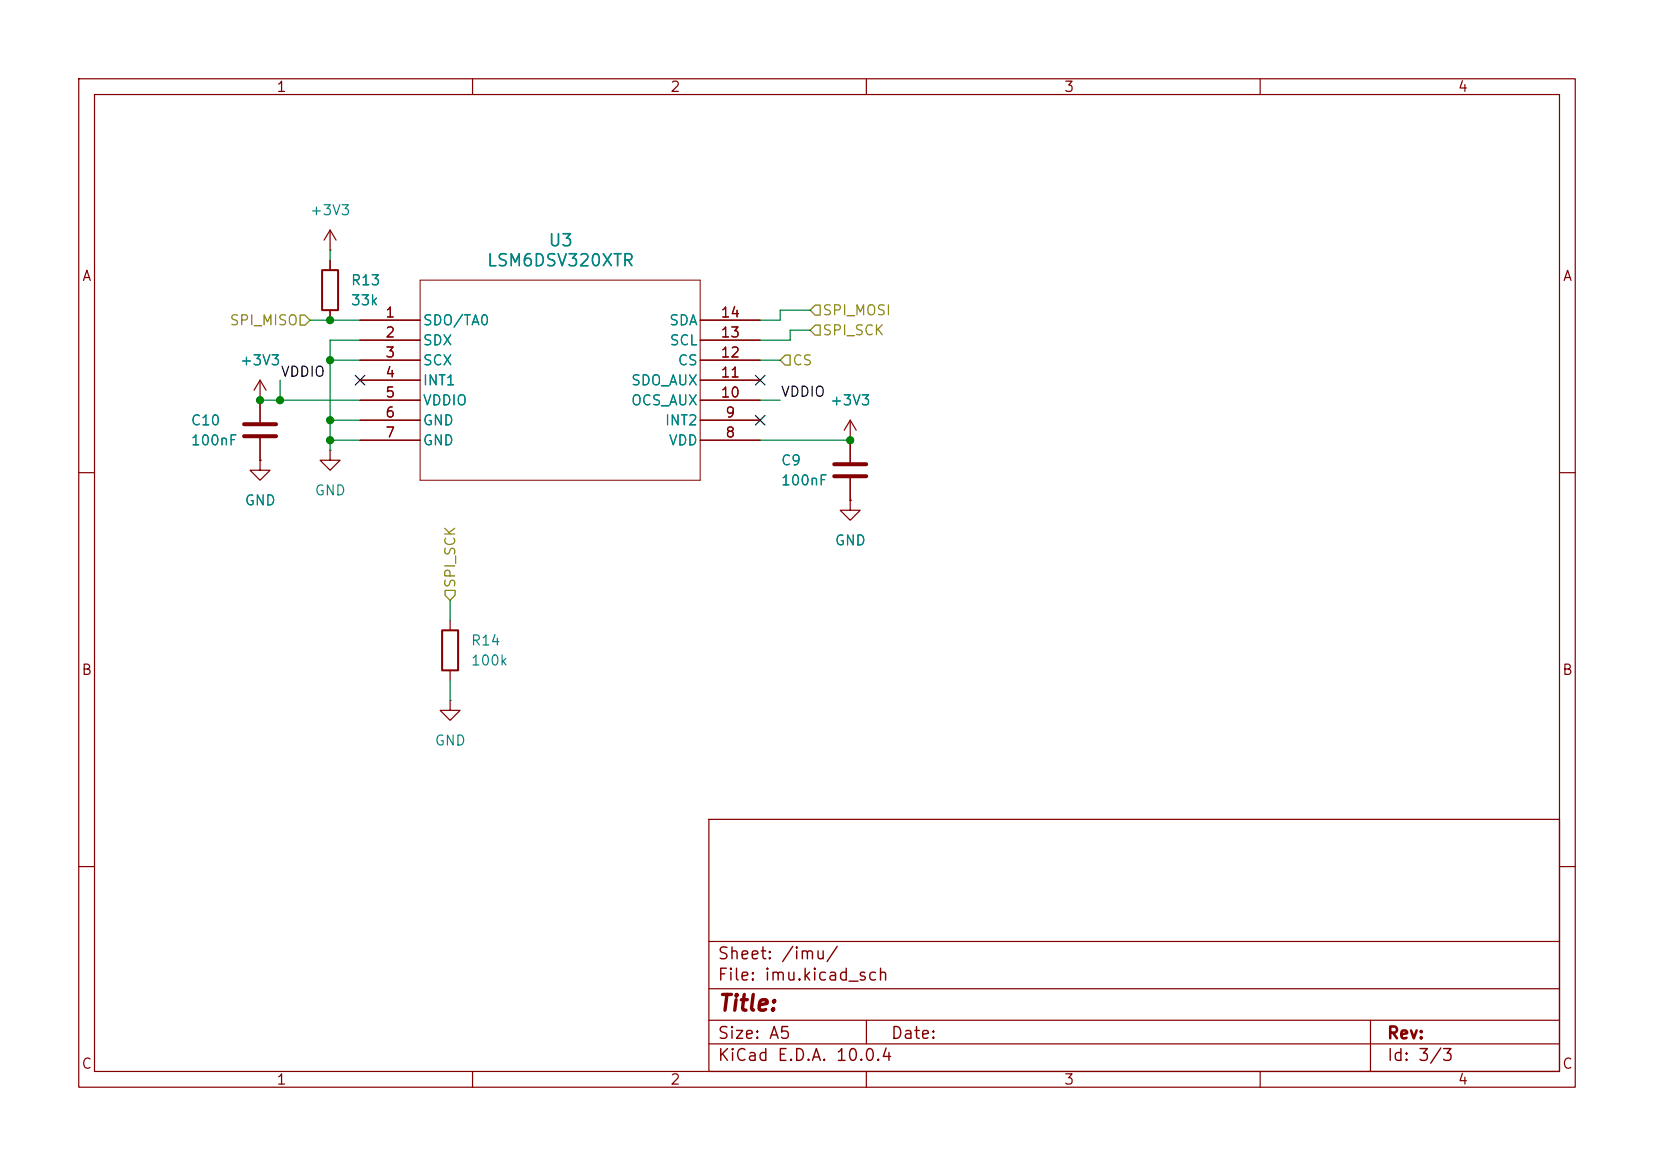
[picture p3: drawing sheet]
(kicad_sch
 (version 20260306)
 (generator "eeschema")
 (generator_version "10.0")
 (paper "A5")
 (lib_symbols
  (symbol "Device:C"
   (pin_numbers (hide yes))
   (pin_names
    (offset 0.254)) (exclude_from_sim no) (in_bom yes) (on_board yes)
   (in_pos_files yes)
   (duplicate_pin_numbers_are_jumpers no)
   (property "Reference" "C" (at 0.635 2.54 0) (show_name no) (do_not_autoplace no) (effects (font (size 1.27 1.27)) (justify left)))
   (property "Value" "C" (at 0.635 -2.54 0) (show_name no) (do_not_autoplace no) (effects (font (size 1.27 1.27)) (justify left)))
   (property "Footprint" "" (at 0.9652 -3.81 0) (show_name no) (do_not_autoplace no) (hide yes) (effects (font (size 1.27 1.27))))
   (property "Datasheet" "" (at 0 0 0) (show_name no) (do_not_autoplace no) (hide yes) (effects (font (size 1.27 1.27))))
   (property "Description" "Unpolarized capacitor" (at 0 0 0) (show_name no) (do_not_autoplace no) (hide yes) (effects (font (size 1.27 1.27))))
   (symbol "C_0_1"
    (polyline (pts (xy -2.032 0.762) (xy 2.032 0.762)) (stroke (width 0.508) (type default)) (fill (type none)))
    (polyline (pts (xy -2.032 -0.762) (xy 2.032 -0.762)) (stroke (width 0.508) (type default)) (fill (type none))))
   (symbol "C_1_1"
    (pin passive line (at 0 3.81 270) (length 2.794) (name "" (effects (font (size 1.27 1.27)))) (number "1" (effects (font (size 1.27 1.27)))))
    (pin passive line (at 0 -3.81 90) (length 2.794) (name "" (effects (font (size 1.27 1.27)))) (number "2" (effects (font (size 1.27 1.27))))))
   (embedded_fonts no))
  (symbol "Device:R"
   (pin_numbers (hide yes))
   (pin_names
    (offset 0)) (exclude_from_sim no) (in_bom yes) (on_board yes)
   (in_pos_files yes)
   (duplicate_pin_numbers_are_jumpers no)
   (property "Reference" "R" (at 2.032 0 90) (show_name no) (do_not_autoplace no) (effects (font (size 1.27 1.27))))
   (property "Value" "R" (at 0 0 90) (show_name no) (do_not_autoplace no) (effects (font (size 1.27 1.27))))
   (property "Footprint" "" (at -1.778 0 90) (show_name no) (do_not_autoplace no) (hide yes) (effects (font (size 1.27 1.27))))
   (property "Datasheet" "" (at 0 0 0) (show_name no) (do_not_autoplace no) (hide yes) (effects (font (size 1.27 1.27))))
   (property "Description" "Resistor" (at 0 0 0) (show_name no) (do_not_autoplace no) (hide yes) (effects (font (size 1.27 1.27))))
   (symbol "R_0_1"
    (rectangle (start -1.016 -2.54) (end 1.016 2.54) (stroke (width 0.254) (type default)) (fill (type none))))
   (symbol "R_1_1"
    (pin passive line (at 0 3.81 270) (length 1.27) (name "" (effects (font (size 1.27 1.27)))) (number "1" (effects (font (size 1.27 1.27)))))
    (pin passive line (at 0 -3.81 90) (length 1.27) (name "" (effects (font (size 1.27 1.27)))) (number "2" (effects (font (size 1.27 1.27))))))
   (embedded_fonts no))
  (symbol "LSM6DSV320XTR:LSM6DSV320XTR"
   (pin_names
    (offset 0.254)) (exclude_from_sim no) (in_bom yes) (on_board yes)
   (in_pos_files yes)
   (duplicate_pin_numbers_are_jumpers no)
   (property "Reference" "U3" (at 25.4 10.16 0) (show_name no) (do_not_autoplace no) (effects (font (size 1.524 1.524))))
   (property "Value" "LSM6DSV320XTR" (at 25.4 7.62 0) (show_name no) (do_not_autoplace no) (effects (font (size 1.524 1.524))))
   (property "Footprint" "LGA-14L_2p5X3X0p83_STM" (at 0 0 0) (show_name no) (do_not_autoplace no) (hide yes) (effects (font (size 1.27 1.27)
    (italic yes))))
   (property "Datasheet" "https://www.st.com/resource/en/datasheet/lsm6dsv320x.pdf" (at 0 0 0) (show_name no) (do_not_autoplace no) (hide yes) (effects (font (size 1.27 1.27)
    (italic yes))))
   (property "Description" "" (at 0 0 0) (show_name no) (do_not_autoplace no) (hide yes) (effects (font (size 1.27 1.27))))
   (property "ki_locked" "" (at 0 0 0) (show_name no) (do_not_autoplace no) (effects (font (size 1.27 1.27))))
   (symbol "LSM6DSV320XTR_0_1"
    (polyline (pts (xy 7.62 5.08) (xy 7.62 -20.32)) (stroke (width 0.127) (type default)) (fill (type none)))
    (polyline (pts (xy 7.62 -20.32) (xy 43.18 -20.32)) (stroke (width 0.127) (type default)) (fill (type none)))
    (polyline (pts (xy 43.18 5.08) (xy 7.62 5.08)) (stroke (width 0.127) (type default)) (fill (type none)))
    (polyline (pts (xy 43.18 -20.32) (xy 43.18 5.08)) (stroke (width 0.127) (type default)) (fill (type none)))
    (pin unspecified line (at 0 0 0) (length 7.62) (name "SDO/TA0" (effects (font (size 1.27 1.27)))) (number "1" (effects (font (size 1.27 1.27)))))
    (pin unspecified line (at 0 -2.54 0) (length 7.62) (name "SDX" (effects (font (size 1.27 1.27)))) (number "2" (effects (font (size 1.27 1.27)))))
    (pin unspecified line (at 0 -5.08 0) (length 7.62) (name "SCX" (effects (font (size 1.27 1.27)))) (number "3" (effects (font (size 1.27 1.27)))))
    (pin unspecified line (at 0 -7.62 0) (length 7.62) (name "INT1" (effects (font (size 1.27 1.27)))) (number "4" (effects (font (size 1.27 1.27)))))
    (pin power_in line (at 0 -10.16 0) (length 7.62) (name "VDDIO" (effects (font (size 1.27 1.27)))) (number "5" (effects (font (size 1.27 1.27)))))
    (pin power_in line (at 50.8 -15.24 180) (length 7.62) (name "VDD" (effects (font (size 1.27 1.27)))) (number "8" (effects (font (size 1.27 1.27)))))
    (pin unspecified line (at 50.8 -12.7 180) (length 7.62) (name "INT2" (effects (font (size 1.27 1.27)))) (number "9" (effects (font (size 1.27 1.27)))))
    (pin unspecified line (at 50.8 -10.16 180) (length 7.62) (name "OCS_AUX" (effects (font (size 1.27 1.27)))) (number "10" (effects (font (size 1.27 1.27)))))
    (pin unspecified line (at 50.8 -7.62 180) (length 7.62) (name "SDO_AUX" (effects (font (size 1.27 1.27)))) (number "11" (effects (font (size 1.27 1.27)))))
    (pin unspecified line (at 50.8 -5.08 180) (length 7.62) (name "CS" (effects (font (size 1.27 1.27)))) (number "12" (effects (font (size 1.27 1.27)))))
    (pin unspecified line (at 50.8 -2.54 180) (length 7.62) (name "SCL" (effects (font (size 1.27 1.27)))) (number "13" (effects (font (size 1.27 1.27)))))
    (pin unspecified line (at 50.8 0 180) (length 7.62) (name "SDA" (effects (font (size 1.27 1.27)))) (number "14" (effects (font (size 1.27 1.27))))))
   (symbol "LSM6DSV320XTR_1_1"
    (pin power_in line (at 0 -12.7 0) (length 7.62) (name "GND" (effects (font (size 1.27 1.27)))) (number "6" (effects (font (size 1.27 1.27)))))
    (pin power_in line (at 0 -15.24 0) (length 7.62) (name "GND" (effects (font (size 1.27 1.27)))) (number "7" (effects (font (size 1.27 1.27))))))
   (embedded_fonts no))
  (symbol "power:+3V3"
   (power global)
   (pin_numbers (hide yes))
   (pin_names
    (offset 0) (hide yes)) (exclude_from_sim no) (in_bom yes) (on_board yes)
   (in_pos_files yes)
   (duplicate_pin_numbers_are_jumpers no)
   (property "Reference" "#PWR" (at 0 -3.81 0) (show_name no) (do_not_autoplace no) (hide yes) (effects (font (size 1.27 1.27))))
   (property "Value" "+3V3" (at 0 3.556 0) (show_name no) (do_not_autoplace no) (effects (font (size 1.27 1.27))))
   (property "Footprint" "" (at 0 0 0) (show_name no) (do_not_autoplace no) (hide yes) (effects (font (size 1.27 1.27))))
   (property "Datasheet" "" (at 0 0 0) (show_name no) (do_not_autoplace no) (hide yes) (effects (font (size 1.27 1.27))))
   (property "Description" "Power symbol creates a global label with name \"+3V3\"" (at 0 0 0) (show_name no) (do_not_autoplace no) (hide yes) (effects (font (size 1.27 1.27))))
   (symbol "+3V3_0_1"
    (polyline (pts (xy -0.762 1.27) (xy 0 2.54)) (stroke (width 0) (type default)) (fill (type none)))
    (polyline (pts (xy 0 2.54) (xy 0.762 1.27)) (stroke (width 0) (type default)) (fill (type none)))
    (polyline (pts (xy 0 0) (xy 0 2.54)) (stroke (width 0) (type default)) (fill (type none))))
   (symbol "+3V3_1_1"
    (pin power_in line (at 0 0 90) (length 0) (name "" (effects (font (size 1.27 1.27)))) (number "1" (effects (font (size 1.27 1.27))))))
   (embedded_fonts no))
  (symbol "power:GND"
   (power global)
   (pin_numbers (hide yes))
   (pin_names
    (offset 0) (hide yes)) (exclude_from_sim no) (in_bom yes) (on_board yes)
   (in_pos_files yes)
   (duplicate_pin_numbers_are_jumpers no)
   (property "Reference" "#PWR" (at 0 -6.35 0) (show_name no) (do_not_autoplace no) (hide yes) (effects (font (size 1.27 1.27))))
   (property "Value" "GND" (at 0 -3.81 0) (show_name no) (do_not_autoplace no) (effects (font (size 1.27 1.27))))
   (property "Footprint" "" (at 0 0 0) (show_name no) (do_not_autoplace no) (hide yes) (effects (font (size 1.27 1.27))))
   (property "Datasheet" "" (at 0 0 0) (show_name no) (do_not_autoplace no) (hide yes) (effects (font (size 1.27 1.27))))
   (property "Description" "Power symbol creates a global label with name \"GND\" , ground" (at 0 0 0) (show_name no) (do_not_autoplace no) (hide yes) (effects (font (size 1.27 1.27))))
   (symbol "GND_0_1"
    (polyline (pts (xy 0 0) (xy 0 -1.27) (xy 1.27 -1.27) (xy 0 -2.54) (xy -1.27 -1.27) (xy 0 -1.27)) (stroke (width 0) (type default)) (fill (type none))))
   (symbol "GND_1_1"
    (pin power_in line (at 0 0 270) (length 0) (name "" (effects (font (size 1.27 1.27)))) (number "1" (effects (font (size 1.27 1.27))))))
   (embedded_fonts no)))
 (junction
  (at 41.91 40.64)
  (diameter 0)
  (color 0 0 0 0))
 (junction
  (at 35.56 50.8)
  (diameter 0)
  (color 0 0 0 0))
 (junction
  (at 107.95 55.88)
  (diameter 0)
  (color 0 0 0 0))
 (junction
  (at 41.91 45.72)
  (diameter 0)
  (color 0 0 0 0))
 (junction
  (at 41.91 55.88)
  (diameter 0)
  (color 0 0 0 0))
 (junction
  (at 41.91 53.34)
  (diameter 0)
  (color 0 0 0 0))
 (junction
  (at 33.02 50.8)
  (diameter 0)
  (color 0 0 0 0))
 (no_connect
  (at 96.52 53.34))
 (no_connect
  (at 96.52 48.26))
 (no_connect
  (at 45.72 48.26))
 (wire
  (pts (xy 57.15 76.2) (xy 57.15 78.74))
  (stroke (width 0) (type default)))
 (wire
  (pts (xy 57.15 88.9) (xy 57.15 86.36))
  (stroke (width 0) (type default)))
 (wire
  (pts (xy 33.02 50.8) (xy 35.56 50.8))
  (stroke (width 0) (type default)))
 (wire
  (pts (xy 35.56 48.26) (xy 35.56 50.8))
  (stroke (width 0) (type default)))
 (wire
  (pts (xy 41.91 55.88) (xy 45.72 55.88))
  (stroke (width 0) (type default)))
 (wire
  (pts (xy 45.72 53.34) (xy 41.91 53.34))
  (stroke (width 0) (type default)))
 (wire
  (pts (xy 96.52 45.72) (xy 99.06 45.72))
  (stroke (width 0) (type default)))
 (wire
  (pts (xy 99.06 39.37) (xy 102.87 39.37))
  (stroke (width 0) (type default)))
 (wire
  (pts (xy 99.06 50.8) (xy 96.52 50.8))
  (stroke (width 0) (type default)))
 (wire
  (pts (xy 45.72 43.18) (xy 41.91 43.18))
  (stroke (width 0) (type default)))
 (wire
  (pts (xy 41.91 45.72) (xy 45.72 45.72))
  (stroke (width 0) (type default)))
 (wire
  (pts (xy 100.33 41.91) (xy 102.87 41.91))
  (stroke (width 0) (type default)))
 (wire
  (pts (xy 96.52 55.88) (xy 107.95 55.88))
  (stroke (width 0) (type default)))
 (wire
  (pts (xy 41.91 40.64) (xy 45.72 40.64))
  (stroke (width 0) (type default)))
 (wire
  (pts (xy 96.52 40.64) (xy 99.06 40.64))
  (stroke (width 0) (type default)))
 (wire
  (pts (xy 41.91 31.75) (xy 41.91 33.02))
  (stroke (width 0) (type default)))
 (wire
  (pts (xy 41.91 45.72) (xy 41.91 53.34))
  (stroke (width 0) (type default)))
 (wire
  (pts (xy 39.37 40.64) (xy 41.91 40.64))
  (stroke (width 0) (type default)))
 (wire
  (pts (xy 100.33 43.18) (xy 100.33 41.91))
  (stroke (width 0) (type default)))
 (wire
  (pts (xy 41.91 53.34) (xy 41.91 55.88))
  (stroke (width 0) (type default)))
 (wire
  (pts (xy 41.91 43.18) (xy 41.91 45.72))
  (stroke (width 0) (type default)))
 (wire
  (pts (xy 41.91 57.15) (xy 41.91 55.88))
  (stroke (width 0) (type default)))
 (wire
  (pts (xy 35.56 50.8) (xy 45.72 50.8))
  (stroke (width 0) (type default)))
 (wire
  (pts (xy 99.06 40.64) (xy 99.06 39.37))
  (stroke (width 0) (type default)))
 (wire
  (pts (xy 96.52 43.18) (xy 100.33 43.18))
  (stroke (width 0) (type default)))
 (label "VDDIO"
  (at 35.56 48.26 0)
  (effects (font (size 1.27 1.27)) (justify left bottom)))
 (label "VDDIO"
  (at 99.06 50.8 0)
  (effects (font (size 1.27 1.27)) (justify left bottom)))
 (hierarchical_label "SPI_MOSI"
  (shape input)
  (at 102.87 39.37 0)
  (effects (font (size 1.27 1.27)) (justify left)))
 (hierarchical_label "SPI_SCK"
  (shape input)
  (at 102.87 41.91 0)
  (effects (font (size 1.27 1.27)) (justify left)))
 (hierarchical_label "SPI_SCK"
  (shape input)
  (at 57.15 76.2 90)
  (effects (font (size 1.27 1.27)) (justify left)))
 (hierarchical_label "SPI_MISO"
  (shape input)
  (at 39.37 40.64 180)
  (effects (font (size 1.27 1.27)) (justify right)))
 (hierarchical_label "CS"
  (shape input)
  (at 99.06 45.72 0)
  (effects (font (size 1.27 1.27)) (justify left)))
 (symbol
  (lib_id "power:+3V3")
  (at 107.95 55.88 0)
  (unit 1)
  (body_style 1)
  (exclude_from_sim no)
  (in_bom yes)
  (on_board yes)
  (in_pos_files yes)
  (dnp no)
  (fields_autoplaced yes)
  (property "Reference" "#PWR04" (at 107.95 59.69 0) (hide yes) (show_name no) (do_not_autoplace no) (effects (font (size 1.27 1.27))))
  (property "Value" "+3V3" (at 107.95 50.8 0) (show_name no) (do_not_autoplace no) (effects (font (size 1.27 1.27))))
  (property "Footprint" "" (at 107.95 55.88 0) (hide yes) (show_name no) (do_not_autoplace no) (effects (font (size 1.27 1.27))))
  (property "Datasheet" "" (at 107.95 55.88 0) (hide yes) (show_name no) (do_not_autoplace no) (effects (font (size 1.27 1.27))))
  (property "Description" "Power symbol creates a global label with name \"+3V3\"" (at 107.95 55.88 0) (hide yes) (show_name no) (do_not_autoplace no) (effects (font (size 1.27 1.27))))
  (pin "1"))
 (symbol
  (lib_id "power:GND")
  (at 41.91 57.15 0)
  (unit 1)
  (body_style 1)
  (exclude_from_sim no)
  (in_bom yes)
  (on_board yes)
  (in_pos_files yes)
  (dnp no)
  (fields_autoplaced yes)
  (property "Reference" "#PWR02" (at 41.91 63.5 0) (hide yes) (show_name no) (do_not_autoplace no) (effects (font (size 1.27 1.27))))
  (property "Value" "GND" (at 41.91 62.23 0) (show_name no) (do_not_autoplace no) (effects (font (size 1.27 1.27))))
  (property "Footprint" "" (at 41.91 57.15 0) (hide yes) (show_name no) (do_not_autoplace no) (effects (font (size 1.27 1.27))))
  (property "Datasheet" "" (at 41.91 57.15 0) (hide yes) (show_name no) (do_not_autoplace no) (effects (font (size 1.27 1.27))))
  (property "Description" "Power symbol creates a global label with name \"GND\" , ground" (at 41.91 57.15 0) (hide yes) (show_name no) (do_not_autoplace no) (effects (font (size 1.27 1.27))))
  (pin "1"))
 (symbol
  (lib_id "LSM6DSV320XTR:LSM6DSV320XTR")
  (at 45.72 40.64 0)
  (unit 1)
  (body_style 1)
  (exclude_from_sim no)
  (in_bom yes)
  (on_board yes)
  (in_pos_files yes)
  (dnp no)
  (fields_autoplaced yes)
  (property "Reference" "U3" (at 71.12 30.48 0) (show_name no) (do_not_autoplace no) (effects (font (size 1.524 1.524))))
  (property "Value" "LSM6DSV320XTR" (at 71.12 33.02 0) (show_name no) (do_not_autoplace no) (effects (font (size 1.524 1.524))))
  (property "Footprint" "footprints:LGA-14L_2p5X3X0p83_STM" (at 45.72 40.64 0) (hide yes) (show_name no) (do_not_autoplace no) (effects (font (size 1.27 1.27)
    (italic yes))))
  (property "Datasheet" "https://www.st.com/resource/en/datasheet/lsm6dsv320x.pdf" (at 45.72 40.64 0) (hide yes) (show_name no) (do_not_autoplace no) (effects (font (size 1.27 1.27)
    (italic yes))))
  (property "Description" "" (at 45.72 40.64 0) (hide yes) (show_name no) (do_not_autoplace no) (effects (font (size 1.27 1.27))))
  (pin "10")
  (pin "9")
  (pin "11")
  (pin "7")
  (pin "8")
  (pin "6")
  (pin "4")
  (pin "5")
  (pin "2")
  (pin "1")
  (pin "3")
  (pin "13")
  (pin "12")
  (pin "14"))
 (symbol
  (lib_id "Device:C")
  (at 107.95 59.69 0)
  (unit 1)
  (body_style 1)
  (exclude_from_sim no)
  (in_bom yes)
  (on_board yes)
  (in_pos_files yes)
  (dnp no)
  (property "Reference" "C9" (at 99.06 58.42 0) (show_name no) (do_not_autoplace no) (effects (font (size 1.27 1.27)) (justify left)))
  (property "Value" "100nF" (at 99.06 60.96 0) (show_name no) (do_not_autoplace no) (effects (font (size 1.27 1.27)) (justify left)))
  (property "Footprint" "Capacitor_SMD:C_0805_2012Metric_Pad1.18x1.45mm_HandSolder" (at 108.9152 63.5 0) (hide yes) (show_name no) (do_not_autoplace no) (effects (font (size 1.27 1.27))))
  (property "Datasheet" "" (at 107.95 59.69 0) (hide yes) (show_name no) (do_not_autoplace no) (effects (font (size 1.27 1.27))))
  (property "Description" "Unpolarized capacitor" (at 107.95 59.69 0) (hide yes) (show_name no) (do_not_autoplace no) (effects (font (size 1.27 1.27))))
  (pin "1")
  (pin "2"))
 (symbol
  (lib_id "power:+3V3")
  (at 41.91 31.75 0)
  (unit 1)
  (body_style 1)
  (exclude_from_sim no)
  (in_bom yes)
  (on_board yes)
  (in_pos_files yes)
  (dnp no)
  (fields_autoplaced yes)
  (property "Reference" "#PWR07" (at 41.91 35.56 0) (hide yes) (show_name no) (do_not_autoplace no) (effects (font (size 1.27 1.27))))
  (property "Value" "+3V3" (at 41.91 26.67 0) (show_name no) (do_not_autoplace no) (effects (font (size 1.27 1.27))))
  (property "Footprint" "" (at 41.91 31.75 0) (hide yes) (show_name no) (do_not_autoplace no) (effects (font (size 1.27 1.27))))
  (property "Datasheet" "" (at 41.91 31.75 0) (hide yes) (show_name no) (do_not_autoplace no) (effects (font (size 1.27 1.27))))
  (property "Description" "Power symbol creates a global label with name \"+3V3\"" (at 41.91 31.75 0) (hide yes) (show_name no) (do_not_autoplace no) (effects (font (size 1.27 1.27))))
  (pin "1"))
 (symbol
  (lib_id "power:GND")
  (at 57.15 88.9 0)
  (unit 1)
  (body_style 1)
  (exclude_from_sim no)
  (in_bom yes)
  (on_board yes)
  (in_pos_files yes)
  (dnp no)
  (fields_autoplaced yes)
  (property "Reference" "#PWR010" (at 57.15 95.25 0) (hide yes) (show_name no) (do_not_autoplace no) (effects (font (size 1.27 1.27))))
  (property "Value" "GND" (at 57.15 93.98 0) (show_name no) (do_not_autoplace no) (effects (font (size 1.27 1.27))))
  (property "Footprint" "" (at 57.15 88.9 0) (hide yes) (show_name no) (do_not_autoplace no) (effects (font (size 1.27 1.27))))
  (property "Datasheet" "" (at 57.15 88.9 0) (hide yes) (show_name no) (do_not_autoplace no) (effects (font (size 1.27 1.27))))
  (property "Description" "Power symbol creates a global label with name \"GND\" , ground" (at 57.15 88.9 0) (hide yes) (show_name no) (do_not_autoplace no) (effects (font (size 1.27 1.27))))
  (pin "1"))
 (symbol
  (lib_id "Device:C")
  (at 33.02 54.61 0)
  (unit 1)
  (body_style 1)
  (exclude_from_sim no)
  (in_bom yes)
  (on_board yes)
  (in_pos_files yes)
  (dnp no)
  (property "Reference" "C10" (at 24.13 53.34 0) (show_name no) (do_not_autoplace no) (effects (font (size 1.27 1.27)) (justify left)))
  (property "Value" "100nF" (at 24.13 55.88 0) (show_name no) (do_not_autoplace no) (effects (font (size 1.27 1.27)) (justify left)))
  (property "Footprint" "Capacitor_SMD:C_0805_2012Metric_Pad1.18x1.45mm_HandSolder" (at 33.9852 58.42 0) (hide yes) (show_name no) (do_not_autoplace no) (effects (font (size 1.27 1.27))))
  (property "Datasheet" "" (at 33.02 54.61 0) (hide yes) (show_name no) (do_not_autoplace no) (effects (font (size 1.27 1.27))))
  (property "Description" "Unpolarized capacitor" (at 33.02 54.61 0) (hide yes) (show_name no) (do_not_autoplace no) (effects (font (size 1.27 1.27))))
  (pin "1")
  (pin "2"))
 (symbol
  (lib_id "Device:R")
  (at 41.91 36.83 0)
  (unit 1)
  (body_style 1)
  (exclude_from_sim no)
  (in_bom yes)
  (on_board yes)
  (in_pos_files yes)
  (dnp no)
  (fields_autoplaced yes)
  (property "Reference" "R13" (at 44.45 35.5599 0) (show_name no) (do_not_autoplace no) (effects (font (size 1.27 1.27)) (justify left)))
  (property "Value" "33k" (at 44.45 38.0999 0) (show_name no) (do_not_autoplace no) (effects (font (size 1.27 1.27)) (justify left)))
  (property "Footprint" "Resistor_SMD:R_0805_2012Metric_Pad1.20x1.40mm_HandSolder" (at 40.132 36.83 90) (hide yes) (show_name no) (do_not_autoplace no) (effects (font (size 1.27 1.27))))
  (property "Datasheet" "" (at 41.91 36.83 0) (hide yes) (show_name no) (do_not_autoplace no) (effects (font (size 1.27 1.27))))
  (property "Description" "Resistor" (at 41.91 36.83 0) (hide yes) (show_name no) (do_not_autoplace no) (effects (font (size 1.27 1.27))))
  (pin "1")
  (pin "2"))
 (symbol
  (lib_id "power:+3V3")
  (at 33.02 50.8 0)
  (unit 1)
  (body_style 1)
  (exclude_from_sim no)
  (in_bom yes)
  (on_board yes)
  (in_pos_files yes)
  (dnp no)
  (fields_autoplaced yes)
  (property "Reference" "#PWR06" (at 33.02 54.61 0) (hide yes) (show_name no) (do_not_autoplace no) (effects (font (size 1.27 1.27))))
  (property "Value" "+3V3" (at 33.02 45.72 0) (show_name no) (do_not_autoplace no) (effects (font (size 1.27 1.27))))
  (property "Footprint" "" (at 33.02 50.8 0) (hide yes) (show_name no) (do_not_autoplace no) (effects (font (size 1.27 1.27))))
  (property "Datasheet" "" (at 33.02 50.8 0) (hide yes) (show_name no) (do_not_autoplace no) (effects (font (size 1.27 1.27))))
  (property "Description" "Power symbol creates a global label with name \"+3V3\"" (at 33.02 50.8 0) (hide yes) (show_name no) (do_not_autoplace no) (effects (font (size 1.27 1.27))))
  (pin "1"))
 (symbol
  (lib_id "power:GND")
  (at 107.95 63.5 0)
  (unit 1)
  (body_style 1)
  (exclude_from_sim no)
  (in_bom yes)
  (on_board yes)
  (in_pos_files yes)
  (dnp no)
  (fields_autoplaced yes)
  (property "Reference" "#PWR027" (at 107.95 69.85 0) (hide yes) (show_name no) (do_not_autoplace no) (effects (font (size 1.27 1.27))))
  (property "Value" "GND" (at 107.95 68.58 0) (show_name no) (do_not_autoplace no) (effects (font (size 1.27 1.27))))
  (property "Footprint" "" (at 107.95 63.5 0) (hide yes) (show_name no) (do_not_autoplace no) (effects (font (size 1.27 1.27))))
  (property "Datasheet" "" (at 107.95 63.5 0) (hide yes) (show_name no) (do_not_autoplace no) (effects (font (size 1.27 1.27))))
  (property "Description" "Power symbol creates a global label with name \"GND\" , ground" (at 107.95 63.5 0) (hide yes) (show_name no) (do_not_autoplace no) (effects (font (size 1.27 1.27))))
  (pin "1"))
 (symbol
  (lib_id "Device:R")
  (at 57.15 82.55 0)
  (unit 1)
  (body_style 1)
  (exclude_from_sim no)
  (in_bom yes)
  (on_board yes)
  (in_pos_files yes)
  (dnp no)
  (fields_autoplaced yes)
  (property "Reference" "R14" (at 59.69 81.2799 0) (show_name no) (do_not_autoplace no) (effects (font (size 1.27 1.27)) (justify left)))
  (property "Value" "100k" (at 59.69 83.8199 0) (show_name no) (do_not_autoplace no) (effects (font (size 1.27 1.27)) (justify left)))
  (property "Footprint" "Resistor_SMD:R_0805_2012Metric_Pad1.20x1.40mm_HandSolder" (at 55.372 82.55 90) (hide yes) (show_name no) (do_not_autoplace no) (effects (font (size 1.27 1.27))))
  (property "Datasheet" "" (at 57.15 82.55 0) (hide yes) (show_name no) (do_not_autoplace no) (effects (font (size 1.27 1.27))))
  (property "Description" "Resistor" (at 57.15 82.55 0) (hide yes) (show_name no) (do_not_autoplace no) (effects (font (size 1.27 1.27))))
  (pin "1")
  (pin "2"))
 (symbol
  (lib_id "power:GND")
  (at 33.02 58.42 0)
  (unit 1)
  (body_style 1)
  (exclude_from_sim no)
  (in_bom yes)
  (on_board yes)
  (in_pos_files yes)
  (dnp no)
  (fields_autoplaced yes)
  (property "Reference" "#PWR028" (at 33.02 64.77 0) (hide yes) (show_name no) (do_not_autoplace no) (effects (font (size 1.27 1.27))))
  (property "Value" "GND" (at 33.02 63.5 0) (show_name no) (do_not_autoplace no) (effects (font (size 1.27 1.27))))
  (property "Footprint" "" (at 33.02 58.42 0) (hide yes) (show_name no) (do_not_autoplace no) (effects (font (size 1.27 1.27))))
  (property "Datasheet" "" (at 33.02 58.42 0) (hide yes) (show_name no) (do_not_autoplace no) (effects (font (size 1.27 1.27))))
  (property "Description" "Power symbol creates a global label with name \"GND\" , ground" (at 33.02 58.42 0) (hide yes) (show_name no) (do_not_autoplace no) (effects (font (size 1.27 1.27))))
  (pin "1")))
